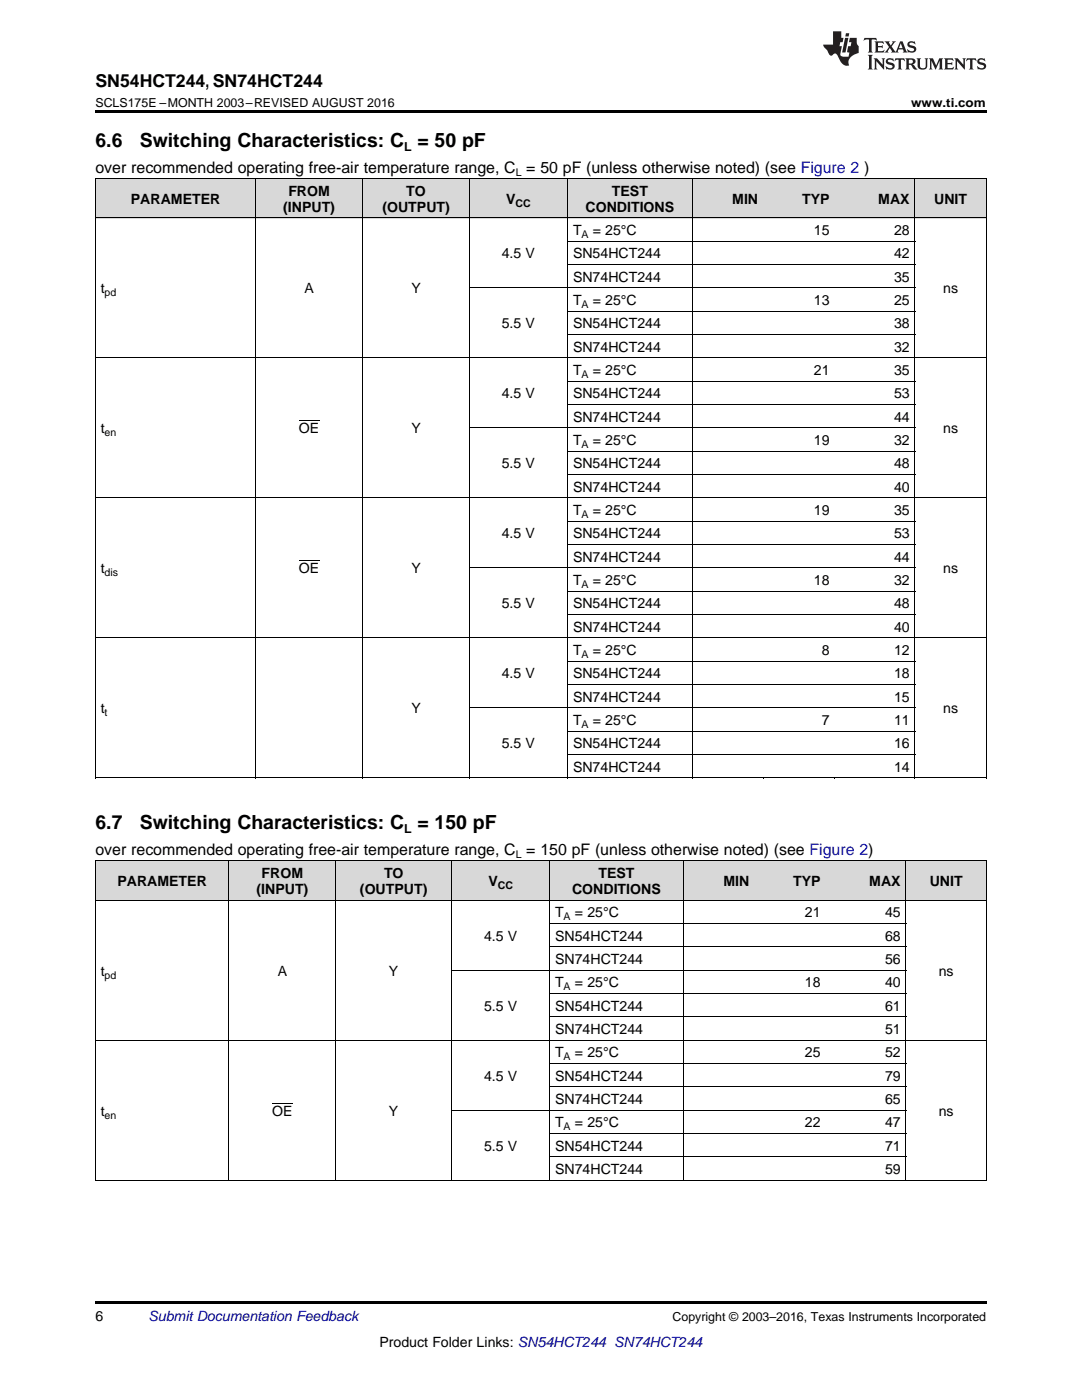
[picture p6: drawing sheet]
<svg xmlns="http://www.w3.org/2000/svg" width="216mm" height="279mm" viewBox="0 0 216 279" stroke-linecap="round" stroke-linejoin="round" font-family="sans-serif">
<g fill="#d8d8d8">
<path d="M19 171.9h26.7v7.8h-26.7z"/>
<path d="M45.7 171.9h21.3v7.8h-21.3z"/>
<path d="M67 171.9h23.2v7.8h-23.2z"/>
<path d="M90.2 171.9h19.5v7.8h-19.5z"/>
<path d="M109.7 171.9h26.7v7.8h-26.7z"/>
<path d="M136.4 171.9h14.2v7.8h-14.2z"/>
<path d="M150.6 171.9h14.2v7.8h-14.2z"/>
<path d="M164.8 171.9h16v7.8h-16z"/>
<path d="M180.8 171.9h16v7.8h-16z"/>
<path d="M19 35.7h32v7.8h-32z"/>
<path d="M51 35.7h21.4v7.8h-21.4z"/>
<path d="M72.4 35.7h21.3v7.8h-21.3z"/>
<path d="M93.7 35.7h19.6v7.8h-19.6z"/>
<path d="M113.3 35.7h24.8v7.8h-24.8z"/>
<path d="M138.1 35.7h14.3v7.8h-14.3z"/>
<path d="M152.4 35.7h14.2v7.8h-14.2z"/>
<path d="M166.6 35.7h16v7.8h-16z"/>
<path d="M182.6 35.7h14.2v7.8h-14.2z"/>
</g>
<path d="M19 22h177.8v.5h-177.8zM19 155.3h.2zM72.3 155.3h.1zM93.6 155.3h.1zM113.2 155.3h.1zM138 155.3h.1zM152.3 155.3h.1zM166.5 155.3h.1zM182.5 155.3h.1zM196.7 155.3h.1zM19 259.7h177.8v.5h-177.8z" fill="#000"/>
<g fill="none" stroke="#000" stroke-width=".2">
<path d="M19 35.6l177.8 .1v119.6M19.1 35.7v119.6M51 35.7v119.6M72.3 35.7v119.6M93.6 35.7v119.6M113.2 35.7v119.6M138.1 35.7v119.6M182.5 35.7v119.6M19 43.5h177.8M93.7 57.4h88.9M113.3 52.8h69.3M113.3 48.1h69.3"/>
<path d="M19 71.4h177.8M113.3 76.1h69.3M113.3 66.8h69.3M113.3 62.1h69.3M19 99.4h177.8M93.7 85.4h88.9M113.3 94.7h69.3M113.3 90h69.3M113.3 80.7h69.3M93.7 113.3h88.9M113.3 118h69.3M113.3 108.7h69.3"/>
<path d="M113.3 104h69.3M19 127.3h177.8M113.3 136.6h69.3M113.3 132h69.3M113.3 122.6h69.3M19 155.2h177.8M93.7 141.3h88.9M113.3 150.6h69.3M113.3 145.9h69.3M19 179.7h177.8M19 171.8h177.8M19.1 171.9v63.7"/>
<path d="M45.7 171.9v63.7M67 171.9v63.7M90.1 171.9v63.7M109.7 171.9v63.7M136.3 171.9v63.7M180.8 171.9v63.7M196.8 171.9v63.7M90.2 193.6h90.6M109.7 198.3h71.1M109.7 189h71.1M109.7 184.3h71.1M19 207.6h177.8"/>
<path d="M109.7 216.9h71.1M109.7 212.2h71.1M109.7 202.9h71.1M19 235.5h177.8M90.2 221.6h90.6M109.7 230.9h71.1M109.7 226.2h71.1"/>
</g>
<g fill="#231f20">
<path d="M172.5 7.6l-.1 .5 .4-.2h.6v.1v2.1l-.2 .4h.9l-.2-.4v-2.1l.1-.1h.5l.5 .2-.2-.5zM174.5 8.3l.2 .3v1.5l-.2 .4h1.8l.2-.6a1.04 1.04 0 0 1-1.3 .2v-.7h.6l.3 .2v-.6l-.3 .2h-.6v-.6l.8-.1 .4 .3-.2-.5zM176.5 8.3l.9 1.1-.9 1.1h.8l-.2-.2 .4-.7 .5 .7-.2 .2h1.5l-.2-.2 .2-.4h.9l.1 .4-.2 .2h1l-.3-.3-.7-1.9h-.5l-.9 2-.8-1 .9-1h-.8l.1 .3-.4 .5-.3-.6 .1-.2zM179.7 8.6l.4 1h-.7zM181.3 8.4a.63 .63 0 0 0-.2 .7 .63 .63 0 0 0 .6 .4l.6 .2 .1 .2a.75 .75 0 0 1-.7 .4 .75 .75 0 0 1-.6-.5l.1 .7 .1-.1a1.11 1.11 0 0 0 1.5-.6 1.13 1.13 0 0 0-1.2-.8l-.1-.4a1.04 1.04 0 0 1 1.2 .2l-.2-.5-.2 .1-.4-.2zM173.2 10.9l.2 .4v2.2l-.2 .4h1l-.3-.4v-2.2l.3-.4zM174.3 11.6l.3 .4v1.5l-.3 .4h.8l-.2-.4v-1.3l1.5 1.7v-1.9l.2-.4h-.7l.2 .4v.9l-1.1-1.3zM177 11.8a.62 .62 0 0 0-.2 .7 .62 .62 0 0 0 .6 .4l.6 .1 .1 .3a.76 .76 0 0 1-.7 .3 .76 .76 0 0 1-.7-.4l.2 .7 .1-.1a1.11 1.11 0 0 0 1.5-.6 1.13 1.13 0 0 0-1.2-.8l-.1-.4a1.04 1.04 0 0 1 1.2 .2l-.2-.6-.2 .1-.5-.1zM178.7 11.6l-.2 .6a.61 .61 0 0 1 .8-.3v1.6l-.2 .4h.9l-.2-.4v-1.6a.63 .63 0 0 1 .7 .3l-.1-.6zM180.6 11.6l.3 .4v1.5l-.3 .4h1l-.2-.2-.1-.8 .6 .2a.76 .76 0 0 0 1.2 .7l-1-1a.58 .58 0 0 0 .6-.5 .58 .58 0 0 0-.5-.6zM181.4 11.9h.1a.45 .45 0 0 1 .5 .1 .45 .45 0 0 1 .1 .5l-.8 .2zM182.9 11.6l.2 .2a2.17 2.17 0 0 0 .3 1.9 .99 .99 0 0 0 1.6-.6v-1.1l.2-.4h-.7l.2 .2a1.92 1.92 0 0 1-.2 1.8 .6 .6 0 0 1-.9-.5v-1.1l.2-.4zM185.4 11.6l.2 .4v1.5l-.2 .4h.7l-.2-.4v-1.4l.8 1.8 .8-1.8v1.4l-.2 .4h.9l-.2-.4v-1.5l.2-.4h-.8l-.6 1.5-.6-1.5zM188.4 11.6l.2 .4v1.5l-.2 .4h1.8l.1-.6a1.04 1.04 0 0 1-1.2 .1v-.6h.5l.4 .2v-.6l-.4 .2h-.5v-.7h.8l.3 .3-.1-.6zM190.5 11.6l.2 .4v1.5l-.2 .4h.7l-.2-.4v-1.3l1.5 1.7v-1.9l.2-.4h-.7l.2 .4v.9l-1.1-1.3zM192.9 11.6l-.1 .6a.61 .61 0 0 1 .7-.3l.1 1.6-.3 .4h1l-.3-.4 .1-1.6a.63 .63 0 0 1 .7 .3l-.1-.6zM195.2 11.8a.62 .62 0 0 0-.2 .7 .62 .62 0 0 0 .6 .4l.6 .1 .1 .3a.76 .76 0 0 1-.7 .3 .76 .76 0 0 1-.6-.4l.1 .7 .1-.1a1.11 1.11 0 0 0 1.6-.6 1.13 1.13 0 0 0-1.3-.8l-.1-.4a1.04 1.04 0 0 1 1.2 .2l-.1-.6-.2 .1-.5-.1z"/>
<path d="M166.2 6.3v2.6h-1.9v.4l.8 .9a.91 .91 0 0 0 1 .8 .56 .56 0 0 1 .5-.3 .56 .56 0 0 1 .5 .3l.4 .8a1.53 1.53 0 0 0 1.9 1.2 1.54 1.54 0 0 1 1-2.1l.9-.3v-1.4a1.52 1.52 0 0 1-.4-1.6h-1.3l-.2 .8h.5l-.2 .8h-.5l-.1 1v.2l.4 .1-.2 .8a1.93 1.93 0 0 1-1.6-.3l.3-1.8h-.5l.2-.8h.4l.2-.8h-.4v-1.3zM168.6 7.6l-.6 2.9h.7l.6-2.9zM168.8 6.6l-.1 .7h.6l.2-.7z"/>
</g>
<path d="M59.7 84h4M59.7 112h4M54.3 220.2h4.1" fill="none" stroke="#000" stroke-width=".2"/>
<g font-size="3.9">
<text x="19" y="29.3">6.6</text>
<text x="27.9" y="29.3">Switching Characteristics: C = 50 pF</text>
<text x="19" y="165.5">6.7</text>
<text x="27.9" y="165.5">Switching Characteristics: C = 150 pF</text>
</g>
<text font-size="3.5" x="19" y="17.3">SN54HCT244, SN74HCT244</text>
<g font-size="3.2">
<text x="19" y="34.4">over recommended operating free-air temperature range, C = 50 pF (unless otherwise noted) (see Figure 2 )</text>
<text x="19" y="170.6">over recommended operating free-air temperature range, C = 150 pF (unless otherwise noted) (see Figure 2)</text>
</g>
<g font-size="2.8">
<text x="26.1" y="40.7">PARAMETER</text>
<text x="57.5" y="39.1">FROM</text>
<text x="81.1" y="39.1">TO</text>
<text x="101" y="40.7">V</text>
<text x="122.1" y="39.1">TEST</text>
<text x="146.1" y="40.7">MIN</text>
<text x="160.1" y="40.7">TYP</text>
<text x="175.3" y="40.7">MAX</text>
<text x="186.4" y="40.7">UNIT</text>
<text x="56.5" y="42.3">(INPUT)</text>
<text x="76.3" y="42.3">(OUTPUT)</text>
<text x="114.3" y="46.9">T</text>
<text x="116.8" y="42.3">CONDITIONS</text>
<text x="118.3" y="46.9">= 25°C</text>
<text x="162.4" y="46.9">15</text>
<text x="178.4" y="46.9">28</text>
<text x="100.1" y="51.6">4.5 V</text>
<text x="114.3" y="51.6">SN54HCT244</text>
<text x="178.4" y="51.6">42</text>
<text x="20.1" y="58.6">t</text>
<text x="60.7" y="58.6">A</text>
<text x="82.1" y="58.6">Y</text>
<text x="114.3" y="56.2">SN74HCT244</text>
<text x="178.4" y="56.2">35</text>
<text x="188.2" y="58.6">ns</text>
<text x="100.1" y="65.5">5.5 V</text>
<text x="114.3" y="60.9">T</text>
<text x="114.3" y="65.5">SN54HCT244</text>
<text x="118.3" y="60.9">= 25°C</text>
<text x="162.4" y="60.9">13</text>
<text x="178.4" y="60.9">25</text>
<text x="178.4" y="65.5">38</text>
<text x="114.3" y="70.2">SN74HCT244</text>
<text x="178.4" y="70.2">32</text>
<text x="114.3" y="74.9">T</text>
<text x="118.3" y="74.9">= 25°C</text>
<text x="162.4" y="74.9">21</text>
<text x="178.4" y="74.9">35</text>
<text x="100.1" y="79.5">4.5 V</text>
<text x="114.3" y="79.5">SN54HCT244</text>
<text x="178.4" y="79.5">53</text>
<text x="20.1" y="86.5">t</text>
<text x="59.7" y="86.5">OE</text>
<text x="82.1" y="86.5">Y</text>
<text x="114.3" y="84.2">SN74HCT244</text>
<text x="114.3" y="88.8">T</text>
<text x="118.3" y="88.8">= 25°C</text>
<text x="162.4" y="88.8">19</text>
<text x="178.4" y="84.2">44</text>
<text x="178.4" y="88.8">32</text>
<text x="188.2" y="86.5">ns</text>
<text x="100.1" y="93.5">5.5 V</text>
<text x="114.3" y="93.5">SN54HCT244</text>
<text x="178.4" y="93.5">48</text>
<text x="114.3" y="98.1">SN74HCT244</text>
<text x="178.4" y="98.1">40</text>
<text x="100.1" y="107.5">4.5 V</text>
<text x="114.3" y="102.8">T</text>
<text x="114.3" y="107.5">SN54HCT244</text>
<text x="118.3" y="102.8">= 25°C</text>
<text x="162.4" y="102.8">19</text>
<text x="178.4" y="102.8">35</text>
<text x="178.4" y="107.5">53</text>
<text x="114.3" y="112.1">SN74HCT244</text>
<text x="178.4" y="112.1">44</text>
<text x="20.1" y="114.4">t</text>
<text x="59.7" y="114.4">OE</text>
<text x="82.1" y="114.4">Y</text>
<text x="114.3" y="116.8">T</text>
<text x="118.3" y="116.8">= 25°C</text>
<text x="162.4" y="116.8">18</text>
<text x="178.4" y="116.8">32</text>
<text x="188.2" y="114.4">ns</text>
<text x="100.1" y="121.4">5.5 V</text>
<text x="114.3" y="121.4">SN54HCT244</text>
<text x="178.4" y="121.4">48</text>
<text x="114.3" y="126.1">SN74HCT244</text>
<text x="114.3" y="130.7">T</text>
<text x="118.3" y="130.7">= 25°C</text>
<text x="164" y="130.7">8</text>
<text x="178.4" y="126.1">40</text>
<text x="178.4" y="130.7">12</text>
<text x="100.1" y="135.4">4.5 V</text>
<text x="114.3" y="135.4">SN54HCT244</text>
<text x="178.4" y="135.4">18</text>
<text x="20.1" y="142.4">t</text>
<text x="82.1" y="142.4">Y</text>
<text x="114.3" y="140.1">SN74HCT244</text>
<text x="178.4" y="140.1">15</text>
<text x="188.2" y="142.4">ns</text>
<text x="100.1" y="149.4">5.5 V</text>
<text x="114.3" y="144.7">T</text>
<text x="114.3" y="149.4">SN54HCT244</text>
<text x="118.3" y="144.7">= 25°C</text>
<text x="164" y="144.7">7</text>
<text x="178.4" y="144.7">11</text>
<text x="178.4" y="149.4">16</text>
<text x="114.3" y="154">SN74HCT244</text>
<text x="178.4" y="154">14</text>
<text x="23.4" y="176.8">PARAMETER</text>
<text x="51.2" y="178.4">(INPUT)</text>
<text x="52.2" y="175.3">FROM</text>
<text x="71.8" y="178.4">(OUTPUT)</text>
<text x="76.6" y="175.3">TO</text>
<text x="97.5" y="176.8">V</text>
<text x="114.2" y="178.4">CONDITIONS</text>
<text x="119.4" y="175.3">TEST</text>
<text x="144.4" y="176.8">MIN</text>
<text x="158.3" y="176.8">TYP</text>
<text x="173.5" y="176.8">MAX</text>
<text x="185.5" y="176.8">UNIT</text>
<text x="110.8" y="183.1">T</text>
<text x="114.7" y="183.1">= 25°C</text>
<text x="160.6" y="183.1">21</text>
<text x="176.6" y="183.1">45</text>
<text x="96.6" y="187.7">4.5 V</text>
<text x="110.8" y="187.7">SN54HCT244</text>
<text x="176.6" y="187.7">68</text>
<text x="20.1" y="194.7">t</text>
<text x="55.4" y="194.7">A</text>
<text x="77.6" y="194.7">Y</text>
<text x="110.8" y="192.4">SN74HCT244</text>
<text x="110.8" y="197.1">T</text>
<text x="114.7" y="197.1">= 25°C</text>
<text x="160.6" y="197.1">18</text>
<text x="176.6" y="192.4">56</text>
<text x="176.6" y="197.1">40</text>
<text x="187.3" y="194.7">ns</text>
<text x="96.6" y="201.7">5.5 V</text>
<text x="110.8" y="201.7">SN54HCT244</text>
<text x="176.6" y="201.7">61</text>
<text x="110.8" y="206.4">SN74HCT244</text>
<text x="176.6" y="206.4">51</text>
<text x="96.6" y="215.7">4.5 V</text>
<text x="110.8" y="211">T</text>
<text x="110.8" y="215.7">SN54HCT244</text>
<text x="114.7" y="211">= 25°C</text>
<text x="160.6" y="211">25</text>
<text x="176.6" y="211">52</text>
<text x="176.6" y="215.7">79</text>
<text x="110.8" y="220.3">SN74HCT244</text>
<text x="176.6" y="220.3">65</text>
<text x="20.1" y="222.7">t</text>
<text x="54.3" y="222.7">OE</text>
<text x="77.6" y="222.7">Y</text>
<text x="110.8" y="225">T</text>
<text x="114.7" y="225">= 25°C</text>
<text x="160.6" y="225">22</text>
<text x="176.6" y="225">47</text>
<text x="187.3" y="222.7">ns</text>
<text x="96.6" y="229.7">5.5 V</text>
<text x="110.8" y="229.7">SN54HCT244</text>
<text x="176.6" y="229.7">71</text>
<text x="110.8" y="234.3">SN74HCT244</text>
<text x="176.6" y="234.3">59</text>
<text x="19" y="263.6">6</text>
<text x="75.7" y="268.9">Product Folder Links: SN54HCT244 SN74HCT244</text>
</g>
<text font-size="2.8" fill="#0000c8" x="29.6" y="263.6">Submit Documentation Feedback</text>
<g font-size="2.5">
<text x="19" y="21.4">SCLS175E –MONTH 2003–REVISED AUGUST 2016</text>
<text x="181.8" y="21.4">www.ti.com</text>
<text x="80.6" y="30.1">L</text>
<text x="80.6" y="166.2">L</text>
<text x="134.2" y="263.6">Copyright © 2003–2016, Texas Instruments Incorporated</text>
</g>
<g font-size="2.1">
<text x="102.9" y="35.1">L</text>
<text x="102.9" y="41.2">CC</text>
<text x="116" y="47.5">A</text>
<text x="20.9" y="59.1">pd</text>
<text x="116" y="61.5">A</text>
<text x="116" y="75.4">A</text>
<text x="20.9" y="87.1">en</text>
<text x="116" y="89.4">A</text>
<text x="116" y="103.4">A</text>
<text x="20.9" y="115">dis</text>
<text x="116" y="117.3">A</text>
<text x="116" y="131.3">A</text>
<text x="20.9" y="142.9">t</text>
<text x="116" y="145.3">A</text>
<text x="102.9" y="171.2">L</text>
<text x="99.3" y="177.4">CC</text>
<text x="112.5" y="183.7">A</text>
<text x="20.9" y="195.3">pd</text>
<text x="112.5" y="197.6">A</text>
<text x="112.5" y="211.6">A</text>
<text x="20.9" y="223.2">en</text>
<text x="112.5" y="225.6">A</text>
</g>
</svg>
